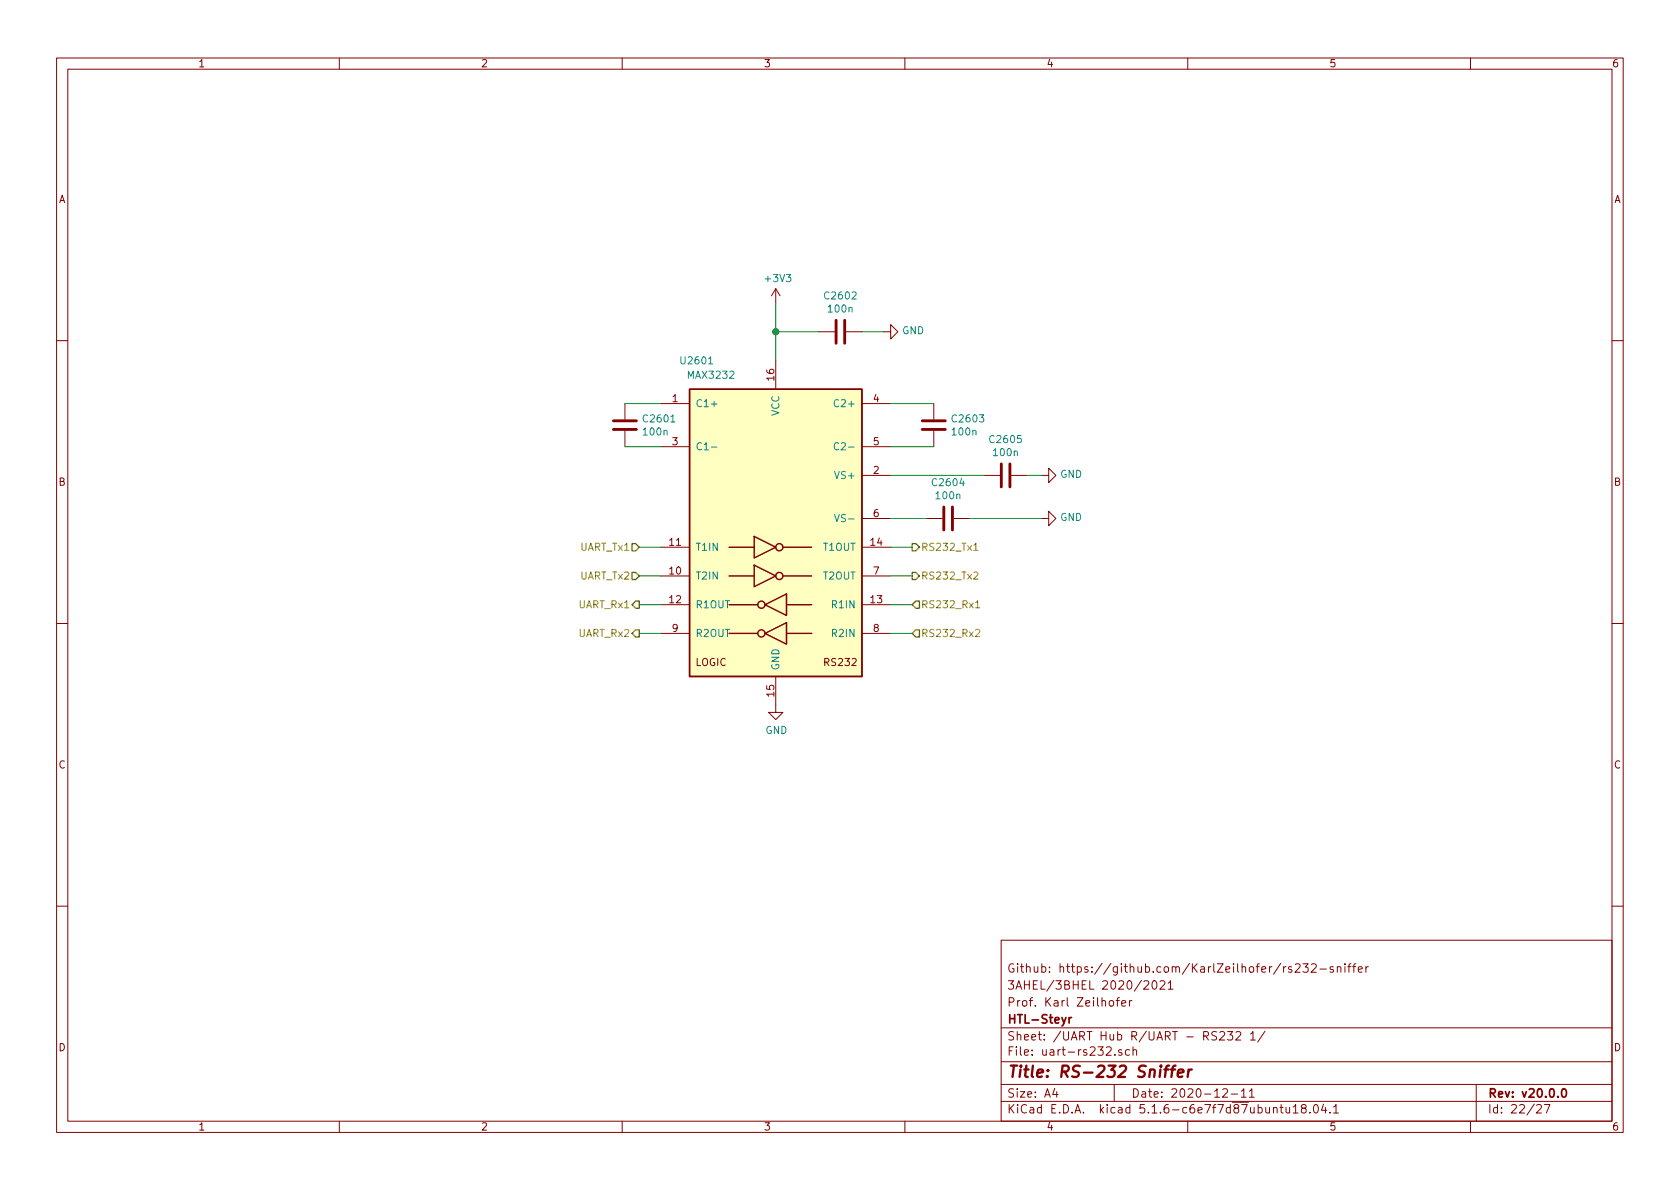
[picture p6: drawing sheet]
<svg xmlns="http://www.w3.org/2000/svg" width="297mm" height="210mm" viewBox="0 0 297 210" stroke-linecap="round" stroke-linejoin="round" font-family="sans-serif">
<g fill="none" stroke="#840000" stroke-width=".18">
<path d="M10 10.3h277v189.9h-277zM12 12.2h273v186.1h-273zM60 10.3v1.9M110 10.3v1.9M160 10.3v1.9M210 10.3v1.9M260 10.3v1.9M137.2 51l-.8 1.3M137.2 51v2.6M137.2 51l.7 1.3M144.8 58.7h2.8M149.6 58.7h2.8"/>
<path d="M156.2 58.7h1.3v-1.3l1.2 1.3-1.2 1.2v-1.2M10 60.2h2M110.5 71.4v2.8M110.5 76.2v2.8M116.8 71.4h5.1M116.8 79h5.1M137.2 63.7v5.1M152.4 71.4h5.1M152.4 79h5.1M165.1 71.4v2.8M165.1 76.2v2.8M285 60.2h2"/>
<path d="M116.8 96.8h5.1M152.4 96.8h5.1M152.4 84.1h5.1M152.4 91.7h5.1M163.8 91.7h2.8M168.7 91.7h2.7M174 84.1h2.8M178.8 84.1h2.8M184.1 84.1h1.3v-1.3l1.3 1.3-1.3 1.2v-1.2M184.1 91.7h1.3v-1.3l1.3 1.3-1.3 1.3v-1.3M10 110.3h2M116.8 101.8h5.1"/>
<path d="M116.8 106.9h5.1M116.8 112h5.1M137.2 119.6v6.4h1.2l-1.2 1.2-1.3-1.2h1.3M152.4 101.8h5.1M152.4 106.9h5.1M152.4 112h5.1M285 110.3h2M10 160.2h2M177 166.3h108v32h-108zM196.2 177.1l.2-.2 .4 .2 .1 .5-.1 .2-.4 .1-.2-.1zM197.3 176.9h.6M197.9 176.4l-.3 .1v.2v1.2"/>
<path d="M198.3 177.4l.8-.1-.1-.3-.4-.1-.3 .2 .1 .7h.6M199.7 176.9v1M200.1 176.9l-.3 .1-.1 .2M202.3 173.6l.2-.2h.3l.2 .2 .1 .3-.9 1h.9M203.8 173.6l.2-.2a.8 .8 0 0 1 .6 .8 .8 .8 0 0 1-.6 .7l-.2-.1-.1-.4zM205.1 173.6l.2-.2h.4l.3 .5-.9 1h.9M206.6 173.9l.4-.5v1.5M206.6 174.9h.8M227.4 170.9l-.5 .3M228.4 171l-.4-.1-.2 .2 .1 .3 .5 .1v.4h-.6M229 170.6l.2-.2h.4l.3 .5-.9 1h.9M230.4 170.4h.9l-.5 .6 .4 .1v.7l-.2 .1-.6-.1"/>
<path d="M231.9 170.6l.2-.2h.3l.3 .2v.3l-.9 1h.9M233.4 171.4h1.1M235.7 171a.37 .37 0 0 0-.5 .1v.3l.5 .1 .1 .1-.2 .3h-.4M236.4 171.1l.3-.2 .3 .1 .1 .9M236.4 170.9v1M237.8 170.4v.2M237.8 170.9v1M238.3 170.9h.6M238.9 170.4l-.4 .3v1.2M239.1 170.9h.6M239.7 170.4l-.3 .3v1.2M240.2 171.4l.7-.1-.1-.3-.4-.1-.2 .2v.8h.6"/>
<path d="M241.5 170.9v1M241.9 170.9l-.4 .3M285 160.2h2M60 198.3v1.9M110 198.3v1.9M160 198.3v1.9M177 194.8h108M177 191.8h108M177 187.8h108M177 181.8h108M186.5 192.5l-.4 1h1M186.8 193v1"/>
<path d="M195.6 185.3l.2-.2h.4l.2 .2 .1 .2-.1 .2-.8 .9h.9M197 191.8v3M197.1 186.5v.1M198.3 185.7l-.3-.1-.2 .2v.2l.5 .2v.3h-.5M199.7 185.7l-.4-.1-.3 .3 .1 .6h.6M200.3 185.7l.3-.1 .3 .1 .1 .9M200.3 185.1v1.5M210 198.3v1.9M215.1 182.5l-.6-.1-.3 .3 .1 .3 .7 .4v.4l-.2 .1-.6-.1M215.7 182.6l.2-.2h.4l.2 .4-.9 1.1h.9M216.2 192.7l.2-.2h.4l.2 .5-.9 1h.9M217 182.4h1l-.6 .6 .5 .1v.7l-.2 .1-.7-.1"/>
<path d="M217.7 193.5h1.1M218.5 182.6l.2-.2h.4l.3 .4-.9 1.1h.9M219.5 193l.4-.5v1.5M219.5 194h.8M220.9 193l.4-.5v1.5M220.9 194h.9M221.1 182.8l.4-.4v1.5M221.1 183.9h.8M223.7 182.3l-1.3 2M225.2 196l.2-.2 .3 .1 .1 .9M226.3 195.8h.6M226.5 195.3v1.3l.4 .2"/>
<path d="M227.4 195.8l.1 .9 .3 .1 .2-.1M228 195.8v1M228.7 195.8l.4-.5v1.5M228.7 196.8h.8M230.4 196l-.3-.2v-.3a.48 .48 0 0 1 .8 0l-.1 .4-.7 .2v.4l.3 .3h.3l.2-.3v-.4l-.2-.1M231.6 196.7v.1M232.4 195.4l.2-.1a.8 .8 0 0 1 .5 .8 .8 .8 0 0 1-.5 .7 1 1 0 0 1-.2-1.4zM234 195.2l-.3 1.1h.9M234.4 195.8v1M235.2 196.7v.1M235.8 195.8l.4-.5v1.5M235.8 196.8h.9"/>
<path d="M260 198.3v1.9M261 191.8v6.5M271.7 195.5l.2-.2h.4l.2 .5-.9 1h.9M273 195.3h1l-.6 1.5"/>
</g>
<path d="M189 179.9v1M189.5 179.9l-.5 .3M276.2 192.7l.3-.2a.8 .8 0 0 1 .5 .8 .8 .8 0 0 1-.5 .7l-.3-.1-.1-.4z" fill="none" stroke="#840000" stroke-width=".3"/>
<path d="M205.9 189.1h.7M206.7 188.4l-.4 .1-.1 .2-.2 1.7M207 189.1h.8M207.8 188.4l-.3 .1-.2 .2-.2 1.7M208.3 189.8l.9-.2v-.4h-.8l-.2 1 .3 .2 .5-.1M210.2 189.1l-.2 1.3M210.7 189.1a.54 .54 0 0 0-.6 .4" fill="none" stroke="#840000" stroke-width=".41"/>
<path d="M121.9 68.8h30.5v50.8h-30.5z" fill="#ffffc2" stroke="#ffffc2" stroke-width=".18"/>
<g fill="none" stroke="#840000" stroke-width=".25">
<path d="M121.9 68.8h30.5v50.8h-30.5zM128.9 96.8h4.4M133.3 99.9l3.9 1.9-3.9 2zM133.3 94.9l3.9 1.9-3.9 1.9zM138.4 96.8h5.1M128.9 101.8h4.4M128.9 112h5.1M128.9 106.9h5.1M135.3 112l3.8-1.9v3.8zM135.3 106.9l3.8-1.9v3.8zM138.4 101.8h5.1M139.1 112h4.4"/>
<path d="M139.1 106.9h4.4"/>
<circle cx="137.8" cy="96.8" r=".63"/>
<circle cx="134.6" cy="106.9" r=".63"/>
<circle cx="134.6" cy="112" r=".63"/>
<circle cx="137.8" cy="101.8" r=".63"/>
</g>
<path d="M125.8 79.1h.9M148.3 70.8a.5 .5 0 0 0-.7 0 .5 .5 0 0 0-.1 .6 .45 .45 0 0 0 .2 .5 .45 .45 0 0 0 .6-.1M148.3 78.4a.5 .5 0 0 0-.7 0 .5 .5 0 0 0-.1 .6 .45 .45 0 0 0 .2 .5 .45 .45 0 0 0 .6-.1M147.5 91l.5 1.2 .4-1.2" fill="none" stroke="#008484" stroke-width=".18"/>
<path d="M147.8 56.6v4.1M149.4 56.6v4.1M108.5 75.9h4M108.5 74.4h4M163.1 75.9h4M163.1 74.4h4M166.9 89.7v4M168.4 89.7v4M177 82v4.1M178.6 82v4.1" fill="none" stroke="#840000" stroke-width=".51"/>
<g fill="none" stroke="#008400" stroke-width=".18">
<path d="M137.2 53.6v10.1M137.2 58.7h7.6M152.4 58.7h3.8M110.5 79h6.3M110.5 71.4h6.3M157.5 79h7.6M157.5 71.4h7.6M113 96.8h3.8M157.5 91.7h6.3M157.5 96.8h3.8M157.5 84.1h16.5M171.4 91.7h12.7"/>
<path d="M181.6 84.1h2.5M113 101.8h3.8M113 106.9h3.8M113 112h3.8M157.5 101.8h3.8M157.5 106.9h3.8M157.5 112h3.8"/>
</g>
<path d="M172.2 96.4l.3-.3v1.2M172.2 97.3h.7M172.2 101.3l.5-.2 .2 .4-.8 .9h.8M172.5 106.6l.3-.4v1.3M172.5 111.4l.5-.1 .2 .4-.8 .9h.8M172.5 107.5h.7" fill="none" stroke="#848400" stroke-width=".18"/>
<path d="M111.8 96.1h.6l.6 .7-.6 .6h-.6zM161.3 96.1h.6l.7 .7-.7 .6h-.6zM111.8 106.9l.6-.6h.6v1.3h-.6zM111.8 101.2h.6l.6 .6-.6 .7h-.6zM112.4 111.4h.6v1.2h-.6l-.6-.6zM161.3 101.2h.6l.7 .6-.7 .7h-.6zM161.9 106.3h.7v1.3h-.7l-.6-.7zM161.9 111.4h.7v1.2h-.7l-.6-.6z" fill="none" stroke="#848400" stroke-width=".25"/>
<circle cx="137.2" cy="58.7" r=".51" fill="#008400" stroke="#008400" stroke-width=".25"/>
<text font-size="2.8" fill="#840000" x="178" y="190.5">Title: RS-232 Sniffer</text>
<g font-size="2.1" fill="#840000">
<text x="178" y="172">Github: https://github.com/KarlZeilhofer/rs232-sniffer</text>
<text x="178" y="178">Prof. Karl Zeilhofer</text>
<text x="178" y="175">3AHEL/3BHEL 2020/2021</text>
<text x="178" y="184">Sheet: /UART Hub R/UART - RS232 1/</text>
<text x="178" y="181">HTL-Steyr</text>
<text x="178" y="186.7">File: uart-rs232.sch</text>
<text x="178" y="196.9">KiCad E.D.A. kicad 5.1.6-c6e7f7d87ubuntu18.04.1</text>
<text x="178" y="194.1">Size: A4</text>
<text x="200" y="194.1">Date: 2020-12-11</text>
<text x="263" y="194.1">Rev: v20.0.0</text>
<text x="263" y="196.9">Id: 22/27</text>
</g>
<g font-size="1.8" fill="#840000">
<text x="35" y="11.9">1</text>
<text x="85" y="11.9">2</text>
<text x="135" y="11.9">3</text>
<text x="185" y="11.9">4</text>
<text x="235" y="11.9">5</text>
<text x="285" y="11.9">6</text>
<text x="10.4" y="35.9">A</text>
<text x="285.4" y="35.9">A</text>
<text x="118.9" y="71.1">1</text>
<text x="136.9" y="67.3" transform="rotate(-90 136.9 67.3)">16</text>
<text x="154.5" y="71.1">4</text>
<text x="118.9" y="78.7">3</text>
<text x="154.5" y="83.8">2</text>
<text x="154.5" y="78.7">5</text>
<text x="10.4" y="85.9">B</text>
<text x="285.4" y="85.9">B</text>
<text x="154.5" y="91.4">6</text>
<text x="118.4" y="101.6">10</text>
<text x="118.4" y="96.5">11</text>
<text x="154" y="96.5">14</text>
<text x="154.5" y="101.6">7</text>
<text x="118.4" y="106.7">12</text>
<text x="154" y="106.7">13</text>
<text x="118.9" y="111.8">9</text>
<text x="154.5" y="111.8">8</text>
<text x="122.9" y="117.8">LOGIC</text>
<text x="145.9" y="117.8">RS232</text>
<text x="136.9" y="123.1" transform="rotate(-90 136.9 123.1)">15</text>
<text x="10.4" y="135.9">C</text>
<text x="285.4" y="135.9">C</text>
<text x="10.4" y="185.9">D</text>
<text x="285.4" y="185.9">D</text>
<text x="35" y="199.9">1</text>
<text x="85" y="199.9">2</text>
<text x="135" y="199.9">3</text>
<text x="185" y="199.9">4</text>
<text x="235" y="199.9">5</text>
<text x="285" y="199.9">6</text>
</g>
<g font-size="1.8" fill="#008484">
<text x="135.5" y="49.9">+3V3</text>
<text x="146" y="53">C2602</text>
<text x="146.6" y="55.3">100n</text>
<text x="159.5" y="59.1">GND</text>
<text x="120.6" y="64.4">U2601</text>
<text x="121.8" y="67">MAX3232</text>
<text x="113.9" y="77">100n</text>
<text x="113.9" y="74.7">C2601</text>
<text x="122.9" y="72">C1+</text>
<text x="137.8" y="73.6" transform="rotate(-90 137.8 73.6)">VCC</text>
<text x="148.1" y="72">C2+</text>
<text x="168.5" y="77">100n</text>
<text x="168.6" y="74.7">C2603</text>
<text x="122.9" y="79.6">C1-</text>
<text x="148.5" y="79.6">C2-</text>
<text x="175.2" y="78.4">C2605</text>
<text x="175.8" y="80.7">100n</text>
<text x="148" y="84.7">VS+</text>
<text x="165" y="86">C2604</text>
<text x="165.6" y="88.3">100n</text>
<text x="187.5" y="84.5">GND</text>
<text x="148.4" y="92.3">VS-</text>
<text x="187.5" y="92.1">GND</text>
<text x="122.9" y="97.4">T1IN</text>
<text x="145.6" y="97.4">T1OUT</text>
<text x="122.9" y="102.5">T2IN</text>
<text x="122.9" y="107.6">R1OUT</text>
<text x="145.6" y="102.5">T2OUT</text>
<text x="147.3" y="107.6">R1IN</text>
<text x="122.9" y="112.6">R2OUT</text>
<text x="147.3" y="112.6">R2IN</text>
<text x="137.8" y="118.6" transform="rotate(-90 137.8 118.6)">GND</text>
<text x="135.3" y="129.8">GND</text>
</g>
<g font-size="1.8" fill="#848400">
<text x="102.6" y="97.4">UART_Tx1</text>
<text x="162.8" y="97.4">RS232_Tx1</text>
<text x="102.4" y="107.6">UART_Rx1</text>
<text x="102.6" y="102.5">UART_Tx2</text>
<text x="162.8" y="107.6">RS232_Rx1</text>
<text x="162.8" y="102.5">RS232_Tx2</text>
<text x="102.4" y="112.6">UART_Rx2</text>
<text x="162.8" y="112.6">RS232_Rx2</text>
</g>
</svg>
